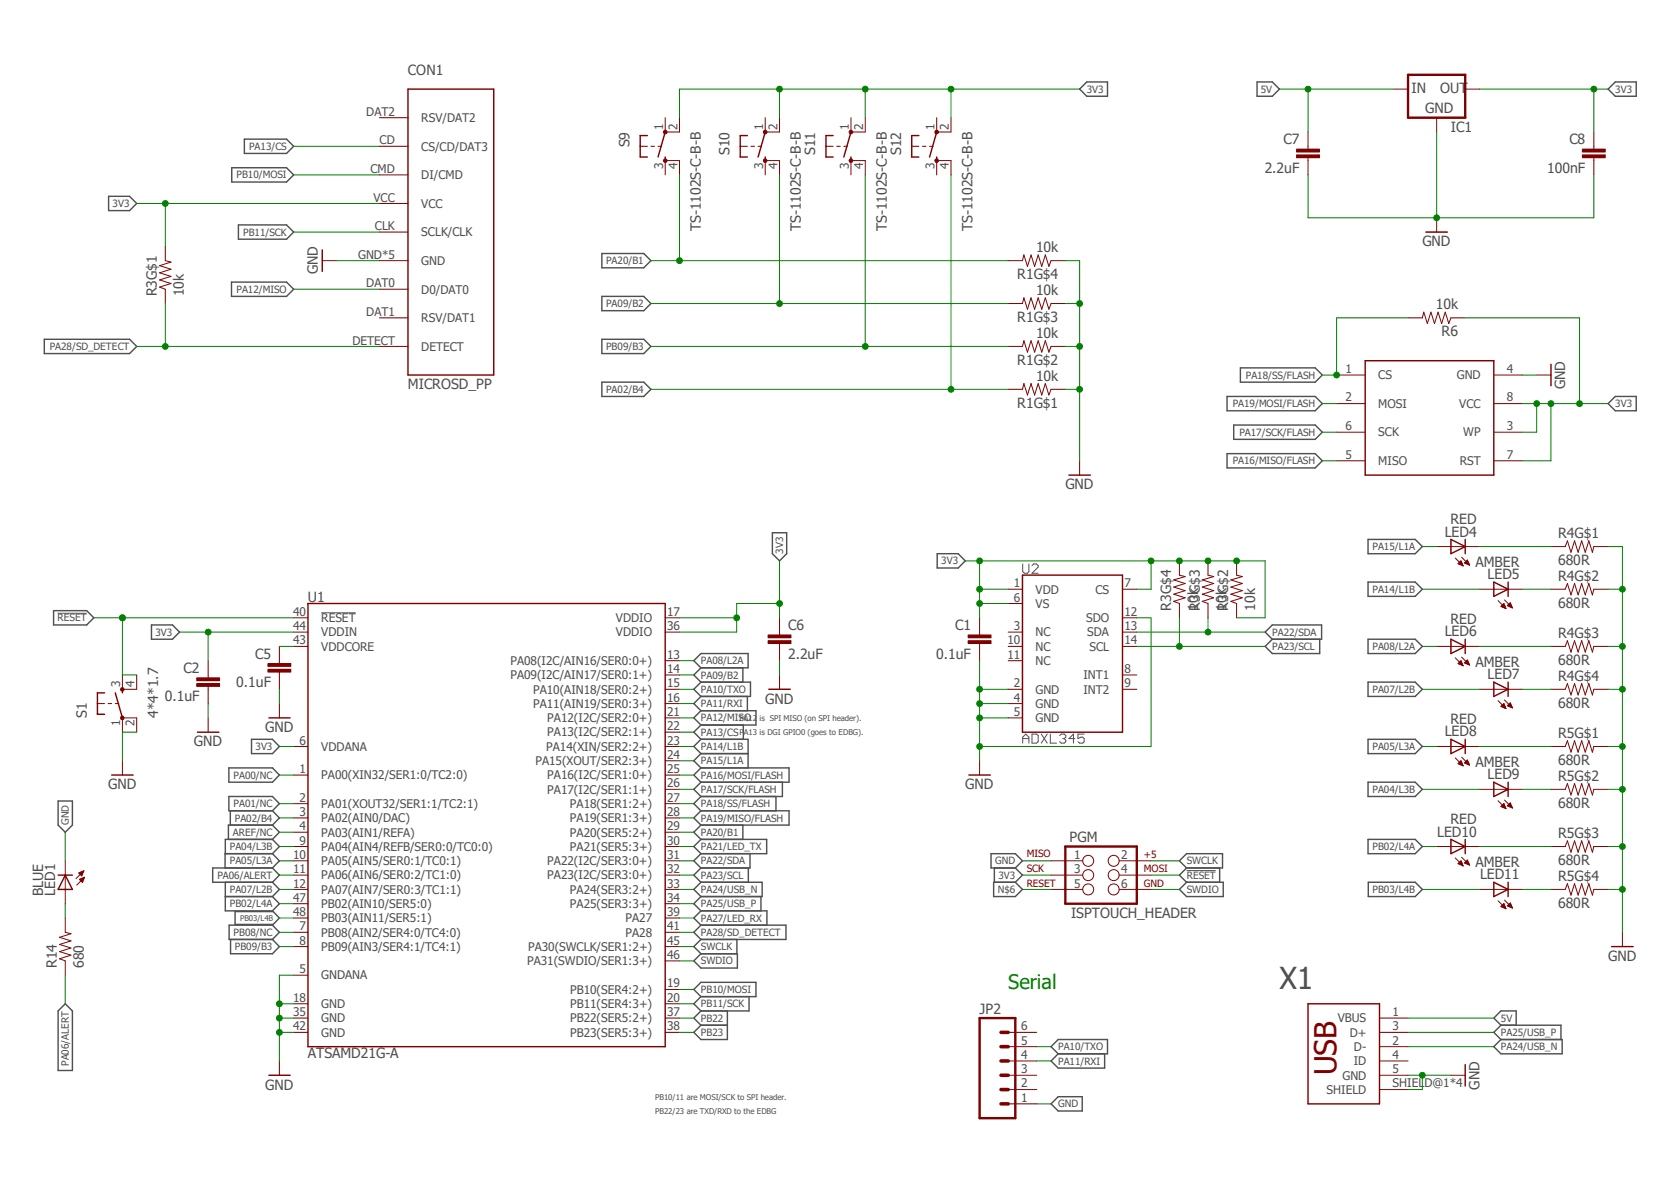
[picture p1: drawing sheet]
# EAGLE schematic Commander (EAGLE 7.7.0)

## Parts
C1  0.1uF  CAP0805  [0805]
C2  0.1uF  CAP0805  [0805]
C5  0.1uF  CAP0805  [0805]
C6  2.2uF  CAP0805  [0805]
C7  2.2uF  CAP0805  [0805]
C8  100nF  CAP0805  [0805]
CON1  MICROSD_PP  [MICROSD_PP_NEW]
IC1  VREG-LM1117SOT223  [SOT223]
JP2  M06LOCK  [1X06_LOCK]
LED1  BLUE  LEDCHIPLED_0805  [CHIPLED_0805]
LED4  RED  LEDCHIPLED_0805  [CHIPLED_0805]
LED5  AMBER  LEDCHIPLED_0805  [CHIPLED_0805]
LED6  RED  LEDCHIPLED_0805  [CHIPLED_0805]
LED7  AMBER  LEDCHIPLED_0805  [CHIPLED_0805]
LED8  RED  LEDCHIPLED_0805  [CHIPLED_0805]
LED9  AMBER  LEDCHIPLED_0805  [CHIPLED_0805]
LED10  RED  LEDCHIPLED_0805  [CHIPLED_0805]
LED11  AMBER  LEDCHIPLED_0805  [CHIPLED_0805]
PGM  ISPTOUCH_HEADER  [AVX_9188_6-WAY_MATING_GUIDE]
R1  10k  YC/TC164  [YV/TC164]
R3  10k  YC/TC164  [YV/TC164]
R4  680R  YC/TC164  [YV/TC164]
R5  680R  YC/TC164  [YV/TC164]
R6  10k  RESISTOR0805-RES  [0805]
R14  680  RESISTOR0805-RES  [0805]
S1  4*4*1.7  TACTILE-SWITCH-4PIN4*4*1.7  [BOOMELE-4X4X1.7]
S9  TS-1102S-C-B-B  TACTILE-SWITCH-4PINTS-1102S-C-B-B  [XKB_ENTERPRISE]
S10  TS-1102S-C-B-B  TACTILE-SWITCH-4PINTS-1102S-C-B-B  [XKB_ENTERPRISE]
S11  TS-1102S-C-B-B  TACTILE-SWITCH-4PINTS-1102S-C-B-B  [XKB_ENTERPRISE]
S12  TS-1102S-C-B-B  TACTILE-SWITCH-4PINTS-1102S-C-B-B  [XKB_ENTERPRISE]
U1  ATSAMD21G-A  [TQFP-48]
U2  ADXL345  [LGA-14]
U$1  W25Q128SOIC8  [SOIC8]
X1  ZX62D-B-5PA8SML  [ZX62D-B-5PA8_SMALL]

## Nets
3V3: C1.1 C2.1 C6.1 C8.1 CON1.VCC IC1.2(OUT) IC1.4(OUT) PGM.3 R3.2 R3.3 R3.4 R3.6 R3.8 R6.1 S9.2 S10.2 S11.2 S12.2 U1.6(VDDANA) U1.17(VDDIO) U1.36(VDDIO) U1.44(VDDIN) U2.1(VDD) U2.6(VS) U2.7(CS) U$1.3(WP) U$1.7(RST) U$1.8(VCC)
5V: C7.1 IC1.3(IN) X1.1(VBUS)
!RESET: PGM.4 S1.3 S1.4 U1.40(!RESET!)
AREF/NC: U1.4(PA03(AIN1/REFA))
GND: C1.2 C2.2 C5.2 C6.2 C7.2 C8.2 CON1.GND CON1.GND@1(GND) CON1.GND@2(GND) CON1.GND@3(GND) CON1.GND@4(GND) IC1.1(GND) JP2.1 LED1.C PGM.1 R1.1 R1.3 R1.5 R1.7 R4.2 R4.4 R4.6 R4.8 R5.2 R5.4 R5.6 R5.8 S1.1 S1.2 U1.5(GNDANA) U1.18(GND) U1.35(GND) U1.42(GND) U2.2(GND) U2.4(GND) U2.5(GND) U2.12(SDO) U$1.4(GND) X1.5(GND) X1.SHIELD@1(SHIELD) X1.SHIELD@2(SHIELD) X1.SHIELD@3(SHIELD) X1.SHIELD@4(SHIELD)
N$4: LED1.A R14.2
N$6: PGM.5
N$7: LED4.C R4.1
N$8: LED5.C R4.3
N$9: LED6.C R4.5
N$10: LED7.C R4.7
N$11: LED8.C R5.1
N$12: LED9.C R5.3
N$13: LED10.C R5.5
N$14: LED11.C R5.7
PA00/NC: U1.1(PA00(XIN32/SER1:0/TC2:0))
PA01/NC: U1.2(PA01(XOUT32/SER1:1/TC2:1))
PA02/B4: R1.2 S12.4 U1.3(PA02(AIN0/DAC))
PA04/L3B: LED9.A U1.9(PA04(AIN4/REFB/SER0:0/TC0:0))
PA05/L3A: LED8.A U1.10(PA05(AIN5/SER0:1/TC0:1))
PA06/ALERT: R14.1 U1.11(PA06(AIN6/SER0:2/TC1:0))
PA07/L2B: LED7.A U1.12(PA07(AIN7/SER0:3/TC1:1))
PA08/L2A: LED6.A U1.13(PA08(I2C/AIN16/SER0:0+))
PA09/B2: R1.6 S10.4 U1.14(PA09(I2C/AIN17/SER0:1+))
PA10/TXO: JP2.5 U1.15(PA10(AIN18/SER0:2+))
PA11/RXI: JP2.4 U1.16(PA11(AIN19/SER0:3+))
PA12/MISO: CON1.DAT0(D0/DAT0) U1.21(PA12(I2C/SER2:0+))
PA13/CS: CON1.CD(CS/CD/DAT3) U1.22(PA13(I2C/SER2:1+))
PA14/L1B: LED5.A U1.23(PA14(XIN/SER2:2+))
PA15/L1A: LED4.A U1.24(PA15(XOUT/SER2:3+))
PA16/MISO/FLASH: U$1.5(MISO)
PA16/MOSI/FLASH: U1.25(PA16(I2C/SER1:0+))
PA17/SCK/FLASH: U1.26(PA17(I2C/SER1:1+)) U$1.6(SCK)
PA18/SS/FLASH: R6.2 U1.27(PA18(SER1:2+)) U$1.1(CS)
PA19/MISO/FLASH: U1.28(PA19(SER1:3+))
PA19/MOSI/FLASH: U$1.2(MOSI)
PA20/B1: R1.8 S9.4 U1.29(PA20(SER5:2+))
PA21/LED_TX: U1.30(PA21(SER5:3+))
PA22/SDA: R3.5 U1.31(PA22(I2C/SER3:0+)) U2.13(SDA)
PA23/SCL: R3.7 U1.32(PA23(I2C/SER3:0+)) U2.14(SCL)
PA24/USB_N: U1.33(PA24(SER3:2+)) X1.2(D-)
PA25/USB_P: U1.34(PA25(SER3:3+)) X1.3(D+)
PA27/LED_RX: U1.39(PA27)
PA28/SD_DETECT: CON1.DETECT R3.1 U1.41(PA28)
PB02/L4A: LED10.A U1.47(PB02(AIN10/SER5:0))
PB03/L4B: LED11.A U1.48(PB03(AIN11/SER5:1))
PB08/NC: U1.7(PB08(AIN2/SER4:0/TC4:0))
PB09/B3: R1.4 S11.4 U1.8(PB09(AIN3/SER4:1/TC4:1))
PB10/MOSI: CON1.CMD(DI/CMD) U1.19(PB10(SER4:2+))
PB11/SCK: CON1.CLK(SCLK/CLK) U1.20(PB11(SER4:3+))
PB22: U1.37(PB22(SER5:2+))
PB23: U1.38(PB23(SER5:3+))
SWCLK: PGM.2 U1.45(PA30(SWCLK/SER1:2+))
SWDIO: PGM.6 U1.46(PA31(SWDIO/SER1:3+))
VDDCORE1: C5.1 U1.43(VDDCORE)
Unconnected: CON1.DAT1(RSV/DAT1) CON1.DAT2(RSV/DAT2) JP2.2 JP2.3 JP2.6 S9.1 S9.3 S10.1 S10.3 S11.1 S11.3 S12.1 S12.3 U2.3(NC) U2.8(INT1) U2.9(INT2) U2.10(NC) U2.11(NC) X1.4(ID)

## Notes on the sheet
- PA12 is  SPI MISO (on SPI header).
- PA13 is DGI GPIO0 (goes to EDBG).
- Serial
- PB10/11 are MOSI/SCK to SPI header.
- PB22/23 are TXD/RXD to the EDBG

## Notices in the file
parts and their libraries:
SparkFun-Aesthetics: Licensing: Creative Commons ShareAlike 4.0 International - https://creativecommons.org/licenses/by-sa/4.0
